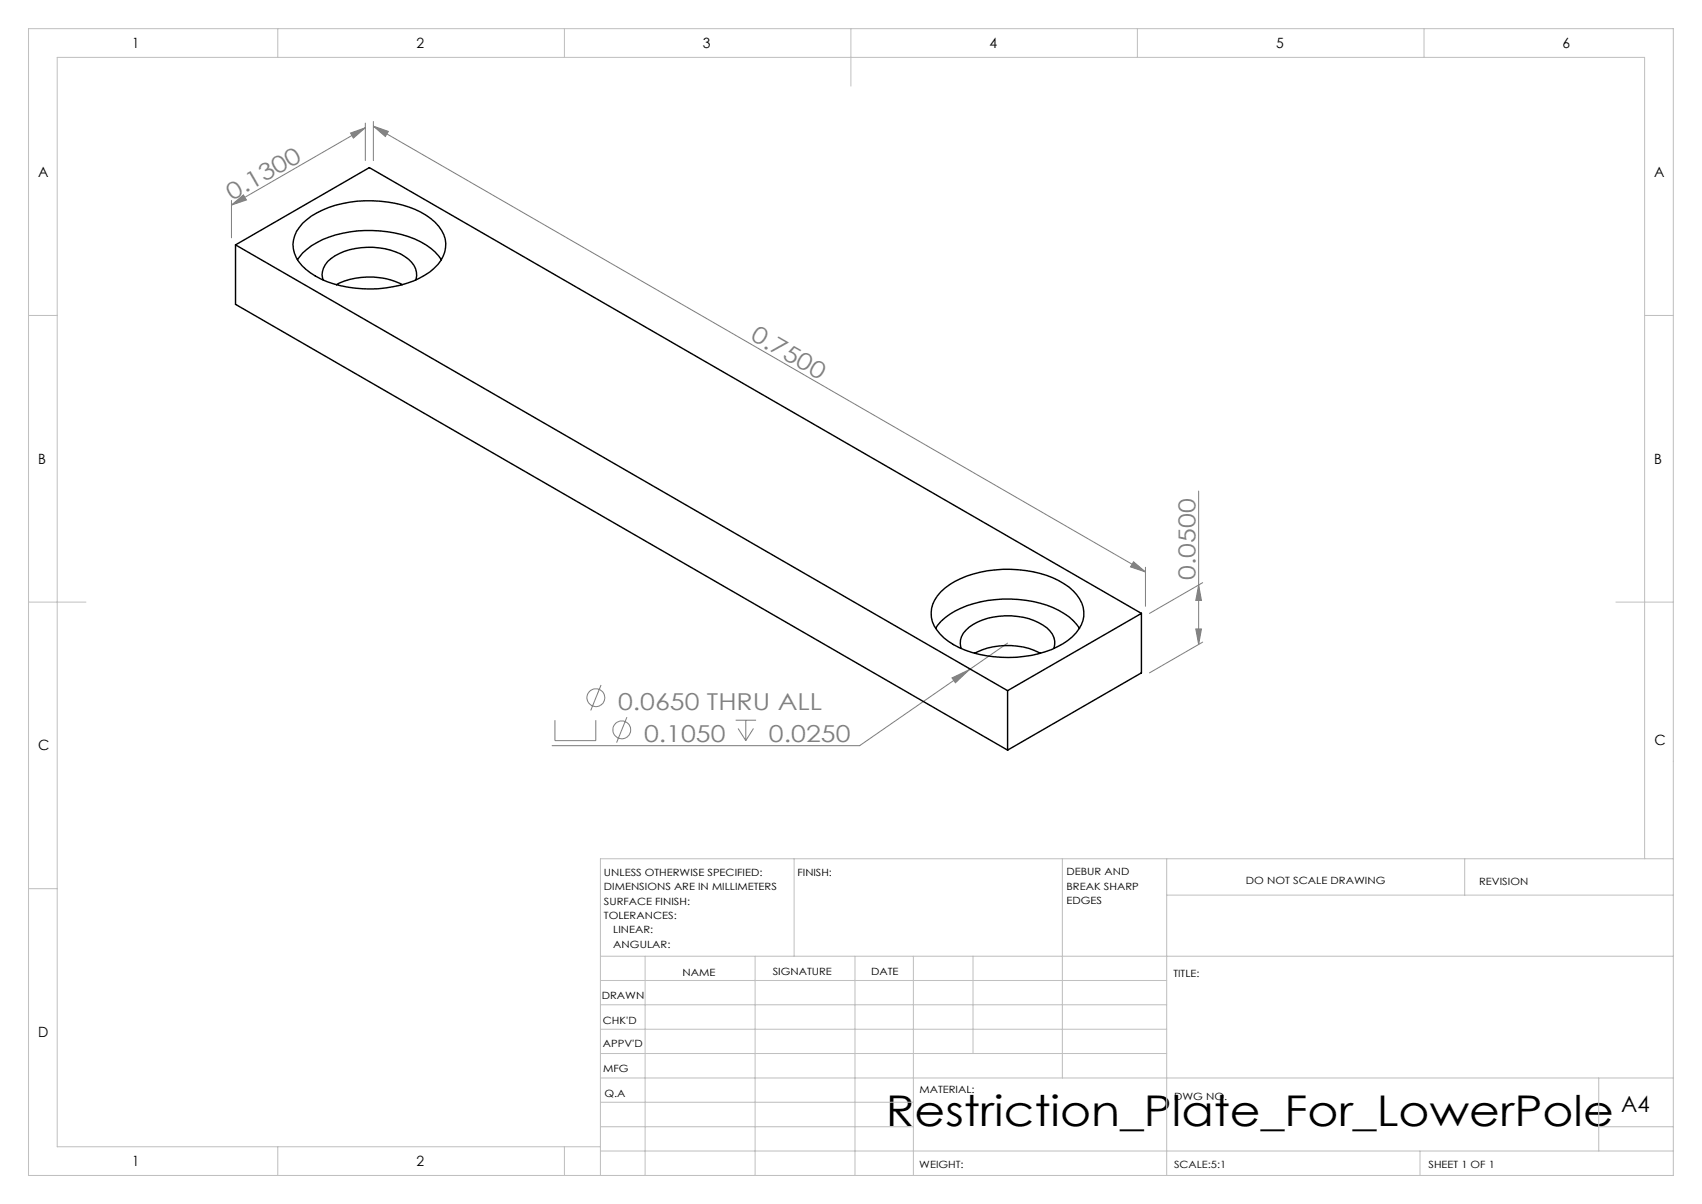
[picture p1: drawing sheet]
<svg xmlns="http://www.w3.org/2000/svg" width="297mm" height="210mm" viewBox="0 0 297 210" stroke-linecap="round" stroke-linejoin="round" font-family="sans-serif">
<g fill="none" stroke="#808080" stroke-width=".18">
<path d="M40.4 35.8l2.1-1.8 .5 .9zM40.4 35v6.5M61.2 23.2l2.5-.9-2 1.8zM63.7 21.5v6.5M63.7 22.3l-23.3 13.5M65.2 22l2.6 .9-.6 .9zM65.2 21.2v6.8M65.2 22l134.7 77.8M197.8 98l2.1 1.8-2.6-.9zM199.9 98.9v6.9M209.2 85.6v26.8M104.9 119.5l-1.8 4.4"/>
<path d="M166.1 118.2l3.1-1.4-2.5 2.3zM175.8 112.2l-25.8 17.9h-53.7M208.7 109.7h1l-.5 2.7zM209.2 102.1l.5 2.6h-1zM209.9 101.6l-9.3 5.4M209.9 112l-9.3 5.4M96.8 125.6v3.6h7.2v-3.6M109.4 125.1l-1.8 4.4M128.4 125.6h3.5M128.8 127.1l1.3 2.1M130.1 125.6v3.6M131.5 127.1l-1.4 2.1"/>
<circle cx="104" cy="121.7" r="1.55"/>
<circle cx="108.5" cy="127.3" r="1.55"/>
</g>
<g fill="none" stroke="#c0c0c0" stroke-width=".18">
<path d="M5 5h287v200h-287zM48.5 5v5M98.5 5v5M148.5 5v10M198.5 5v5M248.5 5v5M5 55h5M287 55h5M5 105h10M282 105h10M5 155h5M138.6 149.8v17"/>
<path d="M185.4 149.8v38.2M203.6 149.8v55.2M203.6 156.1h88.4M255.6 149.8v6.3M287 149.8v-139.8h-277v190h94.8M292 149.8h-187.2v55.2M104.8 166.8h187.2M104.8 179.5h98.8M104.8 175.3h98.8M104.8 171h98.8M112.6 166.8v38.2M131.8 166.8v38.2"/>
<path d="M149.2 166.8v38.2M159.4 166.8v38.2M169.8 166.8v17M104.8 183.8h98.8M104.8 196.5h54.6M104.8 192.3h54.6M104.8 188h187.2M279 196.5h13M279 188v12.8M48.5 200v5M98.5 200v5M104.8 200.8h187.2"/>
<path d="M247.8 200.8v4.2"/>
</g>
<g fill="#808080">
<path d="M166.1 118.2l3.1-1.4-2.5 2.3z"/>
<path d="M197.8 98l2.1 1.8-2.6-.9zM65.2 22l2.6 .9-.6 .9z"/>
<path d="M61.2 23.2l2.5-.9-2 1.8zM40.4 35.8l2.1-1.8 .5 .9z"/>
<path d="M209.2 102.1l.5 2.6h-1zM208.7 109.7h1l-.5 2.7z"/>
</g>
<g fill="none" stroke="#000" stroke-width=".25">
<path d="M52.8 38.9a16.3 16.3 0 0 1 10.8-3.9 18.3 18.3 0 0 1 11.6 3.1 5.3 5.3 0 0 1 2.1 6.6 9.9 9.9 0 0 1-6.3 4.7 21.2 21.2 0 0 1-16-1.3 6.6 6.6 0 0 1-3.9-5.5 5.7 5.7 0 0 1 1.7-3.7zM41.1 42.7v10.4l134.7 77.7M41.1 42.7l134.7 77.8M41.1 42.7l23.4-13.5 134.7 77.8M51.9 45.3a11.3 11.3 0 0 1 6.6-4.3 21.7 21.7 0 0 1 14.9 1.2 9.5 9.5 0 0 1 3.6 3.1M56.4 48.8a3.6 3.6 0 0 1 2.1-4.2 12.7 12.7 0 0 1 12.2 .2 3.5 3.5 0 0 1 1.9 4M58.7 49.7a13 13 0 0 1 11.5 0M163.3 109.6a11.1 11.1 0 0 1 6.6-4.3 21.4 21.4 0 0 1 14.8 1.2 9 9 0 0 1 3.7 3.1M164.2 103.2a16.3 16.3 0 0 1 10.8-3.9 18.5 18.5 0 0 1 11.5 3.1 5.6 5.6 0 0 1 2.5 5.8 7.9 7.9 0 0 1-4.5 4.6 21 21 0 0 1-18.1-.4 7.4 7.4 0 0 1-3.9-4.7 5.2 5.2 0 0 1 1.7-4.5zM167.7 113.1a3.2 3.2 0 0 1 1.4-3.7 12.3 12.3 0 0 1 13.6 .1 3.2 3.2 0 0 1 1.2 3.6M170.1 113.9a12.9 12.9 0 0 1 11.5 0M199.2 107l-23.4 13.5"/>
<path d="M199.2 107v10.4l-23.4 13.4M175.8 120.5v10.3"/>
</g>
<text font-size="7.4" x="154.6" y="196.4">Restriction_Plate_For_LowerPole</text>
<g font-size="4.1" fill="#808080">
<text x="40.5" y="35" transform="rotate(-30 40.5 35)">0.1300</text>
<text x="130.8" y="59.2" transform="rotate(30 130.8 59.2)">0.7500</text>
<text x="208.6" y="101.1" transform="rotate(-90 208.6 101.1)">0.0500</text>
<text x="107.9" y="123.8">0.0650 THRU ALL</text>
<text x="112.4" y="129.4">0.1050</text>
<text x="134.2" y="129.4">0.0250</text>
</g>
<text font-size="3.9" x="282.9" y="193.9">A4</text>
<g font-size="2.5">
<text x="23.1" y="8.4">1</text>
<text x="72.7" y="8.4">2</text>
<text x="122.7" y="8.4">3</text>
<text x="172.7" y="8.4">4</text>
<text x="222.7" y="8.4">5</text>
<text x="272.7" y="8.4">6</text>
<text x="6.7" y="30.9">A</text>
<text x="288.7" y="30.9">A</text>
<text x="6.7" y="80.9">B</text>
<text x="288.7" y="80.9">B</text>
<text x="6.7" y="130.9">C</text>
<text x="288.7" y="129.9">C</text>
<text x="6.7" y="180.9">D</text>
<text x="23.1" y="203.4">1</text>
<text x="72.7" y="203.4">2</text>
</g>
<g font-size="1.7">
<text x="105.4" y="152.8">UNLESS OTHERWISE SPECIFIED:</text>
<text x="105.4" y="155.3">DIMENSIONS ARE IN MILLIMETERS</text>
<text x="139.2" y="152.8">FINISH:</text>
<text x="186.1" y="152.7">DEBUR AND</text>
<text x="186.1" y="155.2">BREAK SHARP</text>
<text x="217.4" y="154.2">DO NOT SCALE DRAWING</text>
<text x="258.1" y="154.3">REVISION</text>
<text x="105.4" y="157.8">SURFACE FINISH:</text>
<text x="105.4" y="160.3">TOLERANCES:</text>
<text x="186.1" y="157.7">EDGES</text>
<text x="107" y="162.8">LINEAR:</text>
<text x="107" y="165.3">ANGULAR:</text>
<text x="119.1" y="170.2">NAME</text>
<text x="134.8" y="170.1">SIGNATURE</text>
<text x="152" y="170.1">DATE</text>
<text x="204.8" y="170.4">TITLE:</text>
<text x="105" y="174.3">DRAWN</text>
<text x="105.2" y="178.5">CHK'D</text>
<text x="105.2" y="182.6">APPV'D</text>
<text x="105.3" y="187">MFG</text>
<text x="105.5" y="191.3">Q.A</text>
<text x="160.4" y="190.7">MATERIAL:</text>
<text x="204.9" y="191.8">DWG NO.</text>
<text x="160.4" y="203.7">WEIGHT:</text>
<text x="204.9" y="203.8">SCALE:5:1</text>
<text x="249.3" y="203.8">SHEET 1 OF 1</text>
</g>
</svg>
